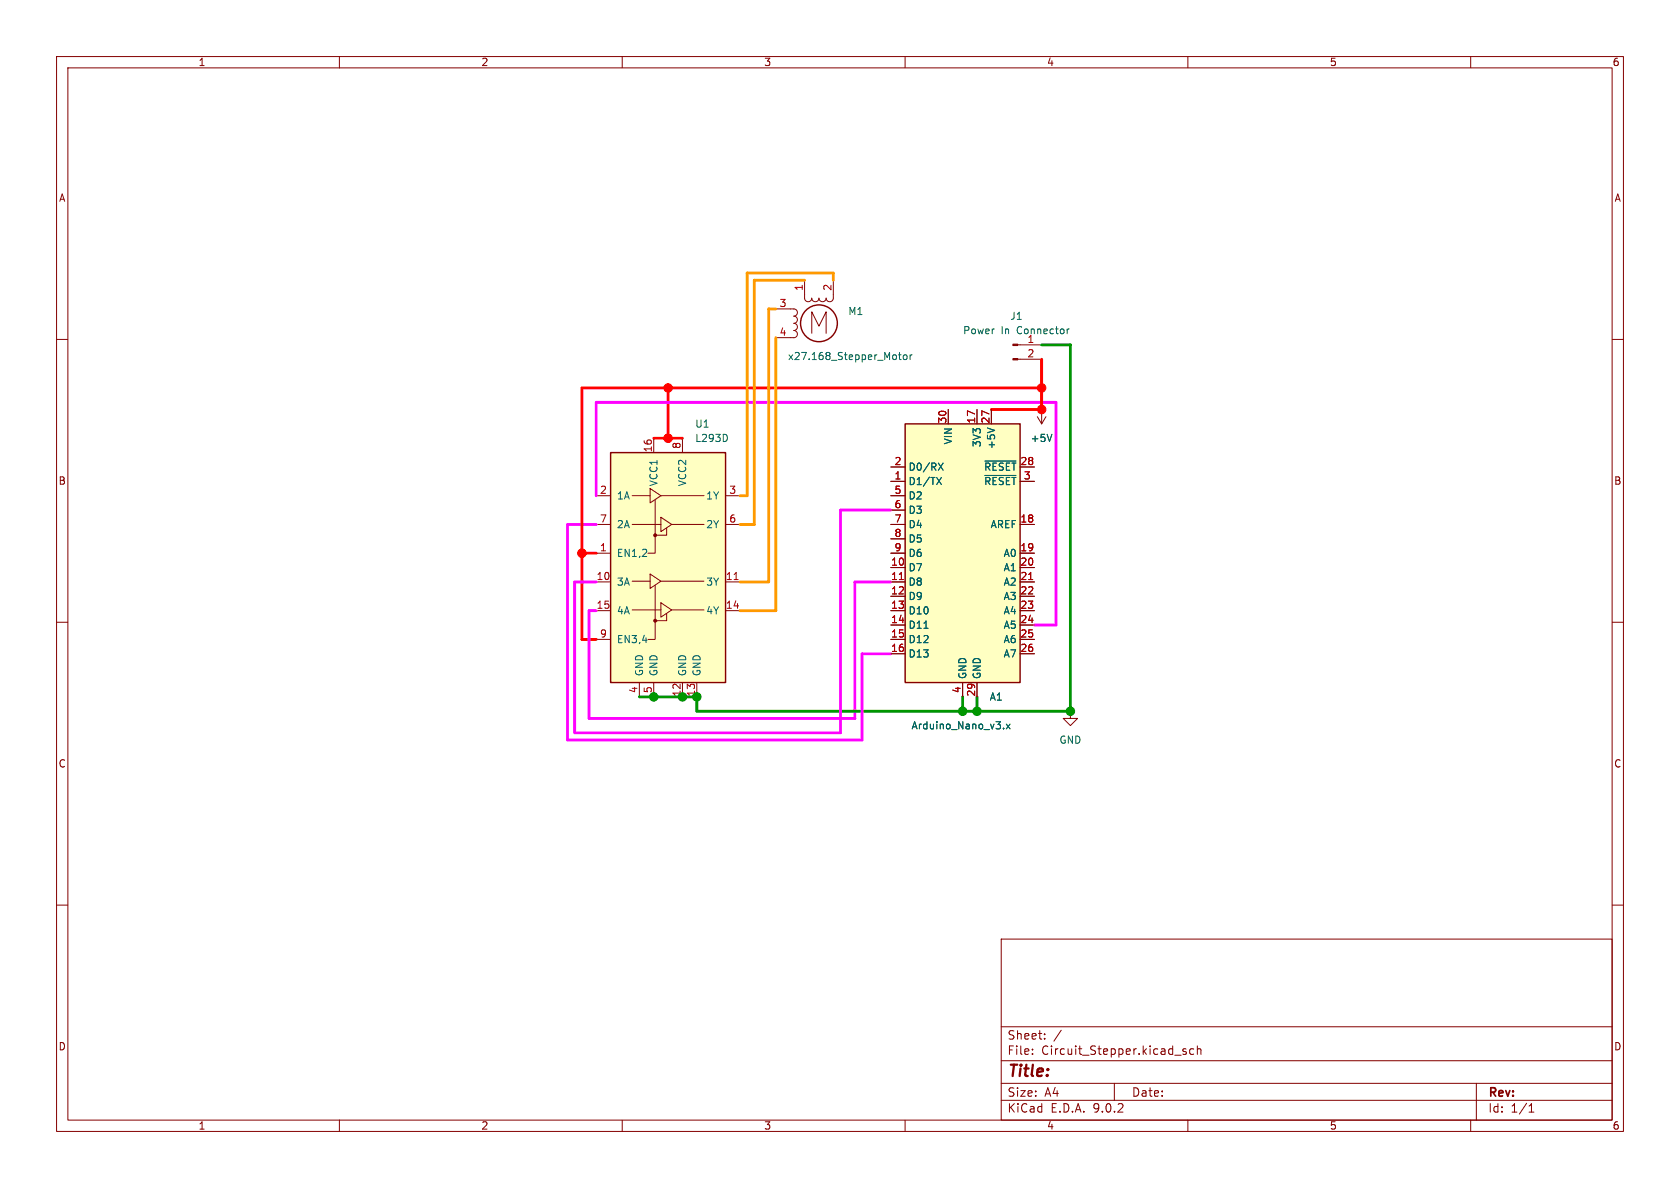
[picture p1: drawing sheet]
<svg xmlns="http://www.w3.org/2000/svg" width="297mm" height="210mm" viewBox="0 0 297 210" stroke-linecap="round" stroke-linejoin="round" font-family="sans-serif">
<g fill="none" stroke="#840000" stroke-width=".18">
<path d="M10 10h277v190h-277zM12 12h273v186h-273zM60 10v2M110 10v2M160 10v2M210 10v2M260 10v2M10 60h2M285 60h2M10 110h2M285 110h2M10 160h2"/>
<path d="M177 166h108v32h-108zM285 160h2M60 198v2M110 198v2M160 198v2M177 194.5h108M177 191.5h108M177 187.5h108M177 181.5h108M182.5 186.3v.1M182.5 185.5v.1M184.7 183.6v.1"/>
<path d="M184.7 182.8v.1M187.6 182.1l-1.3 2M197 191.5v3M209.7 185.5l-.4-.1-.2 .2 .1 .2 .5 .2v.3h-.6M210 198v2M211 185.5l-.4-.1-.3 .3v.4l.2 .2h.5M211.7 185.5l.2-.1 .3 .1 .1 .9M211.7 184.9v1.5M260 198v2M261 191.5v6.5M270.3 196.6h.9M270.3 195.5l.4-.4v1.5"/>
</g>
<path d="M107.9 80h20.4v40.7h-20.4z" fill="#ffffc2"/>
<g fill="none" stroke="#840000" stroke-width=".25">
<path d="M107.9 80h20.4v40.7h-20.4z"/>
<circle cx="144.8" cy="57.1" r="3.3"/>
</g>
<g fill="none" stroke="#840000" stroke-width=".18">
<path d="M137.2 54.6h3.1a.64 .64 0 0 1 .7 .6 .64 .64 0 0 1-.7 .7M140.3 55.9a.64 .64 0 0 1 .7 .6 .64 .64 0 0 1-.7 .7 .63 .63 0 0 1 .7 .6 .63 .63 0 0 1-.7 .6 .63 .63 0 0 1 .7 .7 .63 .63 0 0 1-.7 .6h-3.1M142.2 49.5v3.2a.64 .64 0 0 0 .7 .6 .64 .64 0 0 0 .6-.6 .64 .64 0 0 0 .6 .6 .64 .64 0 0 0 .7-.6 .64 .64 0 0 0 .6 .6 .64 .64 0 0 0 .6-.6 .64 .64 0 0 0 .7 .6 .64 .64 0 0 0 .6-.6v-3.2M143.5 58.9v-3.8l1.3 2.6 1.2-2.6v3.8M115.6 77.5v2.5M120.6 77.5v2.5M105.4 87.6h2.5M105.4 92.7h2.5M105.4 97.8h2.5M111.8 87.6h3.1M111.8 92.7h5M114.9 86.4l1.9 1.2-1.9 1.3z"/>
<path d="M115.8 88.4v9.4h-1.2M116.8 91.4l1.9 1.3-1.9 1.3zM116.8 87.6h7.7M117.9 93.3v1.3h-2.1M118.7 92.7h5.8M128.3 87.6h2.5M128.3 92.7h2.5M105.4 102.9h2.5M105.4 108h2.5M105.4 113h2.5M111.8 102.7h3.1M111.8 107.8h5"/>
<path d="M114.9 101.5l1.9 1.2-1.9 1.3zM115.8 103.5v9.5h-1.2M116.8 106.6l1.9 1.2-1.9 1.3zM116.8 102.7h7.7M117.9 108.5v1.2h-2.1M118.7 107.8h5.8M128.3 102.9h2.5M128.3 108h2.5M113 120.7v2.5M115.6 120.7v2.5M120.6 120.7v2.5M123.2 120.7v2.5"/>
<path d="M189.2 125.7v1.3h1.3l-1.3 1.3-1.2-1.3h1.2M189.2 125.7h.1"/>
</g>
<g fill="#840000" stroke="#840000" stroke-width=".18">
<circle cx="115.8" cy="94.6" r=".25"/>
<circle cx="115.8" cy="109.7" r=".25"/>
</g>
<path d="M129.8 102.5h.7" fill="none" stroke="#a90000" stroke-width=".18"/>
<path d="M128.5 77.1v.6M158.8 62.7h.5M159 62.3v1.1l.3 .2M159.8 62.8l.3-.1 .2 .3v.3l-.2 .3-.3-.1-.1-.2zM160.9 62.7v.9M161.3 62.7l-.4 .3" fill="none" stroke="#006464" stroke-width=".18"/>
<path d="M160 74.9h20.3v45.8h-20.3z" fill="#ffffc2"/>
<path d="M160 74.9h20.3v45.8h-20.3z" fill="none" stroke="#840000" stroke-width=".25"/>
<g fill="none" stroke="#840000" stroke-width=".18">
<path d="M167.6 72.4v2.5M172.7 72.4v2.5M175.3 72.4v2.5M179.9 61h4.2M179.9 63.5h4.2M183.4 73.7l.7 1.2M184.1 72.4h.1M184.1 72.4v2.5M184.9 73.7l-.8 1.2M157.5 82.6h2.5M157.5 85.1h2.5M157.5 87.6h2.5"/>
<path d="M157.5 90.2h2.5M157.5 92.7h2.5M157.5 95.3h2.5M157.5 97.8h2.5M180.3 82.6h2.6M180.3 85.1h2.6M180.3 92.7h2.6M180.3 97.8h2.6M157.5 100.3h2.5M157.5 102.9h2.5M157.5 105.4h2.5M157.5 108h2.5"/>
<path d="M157.5 110.5h2.5M157.5 113h2.5M157.5 115.6h2.5M180.3 100.3h2.6M180.3 102.9h2.6M180.3 105.4h2.6M180.3 108h2.6M180.3 110.5h2.6M180.3 113h2.6M180.3 115.6h2.6M170.2 120.7v2.5M172.7 120.7v2.5"/>
</g>
<g fill="none" stroke="#006464" stroke-width=".18">
<path d="M189 58.2l-.3 .2M174.6 75.7l1.2 .4M186 76.8l-.5 1.2M165.6 84.4l.8 1.3M165.9 81.9l.8 1.2M166.4 84.4l-.8 1.3M166.7 81.9l-.8 1.2M174.1 81.5h5.5M174.1 84h5.5M163.3 111.1h.8M177.4 128.7v.1M177.9 128l.7 .8"/>
<path d="M178.6 128l-.7 .8"/>
</g>
<path d="M159 102.5h.7M181.9 102.5h.7" fill="none" stroke="#a90000" stroke-width=".18"/>
<g fill="#840000" stroke="#840000" stroke-width=".18">
<path d="M179.1 60.8h.8v.3h-.8z"/>
<path d="M179.1 63.4h.8v.2h-.8z"/>
</g>
<path d="M105.4 92.7h-5.1v38.1h52.1v-15.2h5.1M105.4 87.6v-16.5h81.3v39.4h-3.8M157.5 90.2h-8.9v39.3h-47v-26.6h3.8M157.5 102.9h-6.4v24.1h-47v-19h1.3" fill="none" stroke="#f0f" stroke-width=".5"/>
<path d="M137.2 59.7v48.3h-6.4M137.2 54.6h-1.3v48.3h-5.1M142.2 49.5h-8.9v43.2h-2.5M147.3 49.5v-1.2h-15.2v39.3h-1.3" fill="none" stroke="#f90" stroke-width=".5"/>
<path d="M115.6 77.5h5M118.1 68.6v8.9M184.1 68.6h-81.2v44.4h2.5M184.1 63.5v8.9h-8.8M102.9 97.8h2.5" fill="none" stroke="#f00" stroke-width=".5"/>
<path d="M184.1 61h5.1v64.7h-66v-2.5h-10.2M170.2 123.2v2.5M172.7 123.2v2.5" fill="none" stroke="#009600" stroke-width=".5"/>
<g fill="#f00" stroke="#f00" stroke-width=".18">
<circle cx="118.1" cy="77.5" r=".75"/>
<circle cx="102.9" cy="97.8" r=".75"/>
<circle cx="118.1" cy="68.6" r=".75"/>
<circle cx="184.1" cy="68.6" r=".75"/>
<circle cx="184.1" cy="72.4" r=".75"/>
</g>
<g fill="#009600" stroke="#009600" stroke-width=".18">
<circle cx="123.2" cy="123.2" r=".75"/>
<circle cx="115.6" cy="123.2" r=".75"/>
<circle cx="120.6" cy="123.2" r=".75"/>
<circle cx="172.7" cy="125.7" r=".75"/>
<circle cx="170.2" cy="125.7" r=".75"/>
<circle cx="189.2" cy="125.7" r=".75"/>
</g>
<text font-size="2.8" fill="#840000" x="178" y="190.9">Title:</text>
<g font-size="2.1" fill="#840000">
<text x="178" y="184">Sheet:</text>
<text x="178" y="186.7">File:</text>
<text x="184.1" y="186.7">Circuit_Stepper.kicad_sch</text>
<text x="178" y="196.9">KiCad</text>
<text x="178" y="194.1">Size:</text>
<text x="184.7" y="194.1">A4</text>
<text x="185.7" y="196.9">E.D.A.</text>
<text x="193.3" y="196.9">9.0.2</text>
<text x="200" y="194.1">Date:</text>
<text x="263" y="194.3">Rev:</text>
<text x="263" y="196.9">Id:</text>
<text x="267.1" y="196.9">1/1</text>
</g>
<g font-size="1.8" fill="#840000">
<text x="35" y="11.9">1</text>
<text x="85" y="11.9">2</text>
<text x="135" y="11.9">3</text>
<text x="185" y="11.9">4</text>
<text x="235" y="11.9">5</text>
<text x="285" y="11.9">6</text>
<text x="10.3" y="35.9">A</text>
<text x="285.3" y="35.9">A</text>
<text x="10.3" y="85.9">B</text>
<text x="285.3" y="85.9">B</text>
<text x="10.3" y="135.9">C</text>
<text x="285.3" y="135.9">C</text>
<text x="10.3" y="185.9">D</text>
<text x="285.3" y="185.9">D</text>
<text x="35" y="199.9">1</text>
<text x="85" y="199.9">2</text>
<text x="135" y="199.9">3</text>
<text x="185" y="199.9">4</text>
<text x="235" y="199.9">5</text>
<text x="285" y="199.9">6</text>
</g>
<g font-size="1.8" fill="#a90000">
<text x="142" y="51.5" transform="rotate(-90 142 51.5)">1</text>
<text x="147.1" y="51.5" transform="rotate(-90 147.1 51.5)">2</text>
<text x="137.7" y="54.4">3</text>
<text x="137.7" y="59.4">4</text>
<text x="181.5" y="63.2">2</text>
<text x="167.4" y="75" transform="rotate(-90 167.4 75)">30</text>
<text x="172.5" y="75" transform="rotate(-90 172.5 75)">17</text>
<text x="175" y="75" transform="rotate(-90 175 75)">27</text>
<text x="115.3" y="80.1" transform="rotate(-90 115.3 80.1)">16</text>
<text x="120.4" y="79.4" transform="rotate(-90 120.4 79.4)">8</text>
<text x="158" y="82.3">2</text>
<text x="180.3" y="82.3">28</text>
<text x="106" y="87.4">2</text>
<text x="128.8" y="87.4">3</text>
<text x="158" y="84.8">1</text>
<text x="158" y="87.4">5</text>
<text x="158" y="89.9">6</text>
<text x="180.9" y="84.8">3</text>
<text x="106" y="92.5">7</text>
<text x="128.8" y="92.5">6</text>
<text x="158" y="92.5">7</text>
<text x="158" y="95">8</text>
<text x="180.3" y="92.5">18</text>
<text x="106" y="97.5">1</text>
<text x="157.4" y="100.1">10</text>
<text x="158" y="97.5">9</text>
<text x="180.3" y="97.5">19</text>
<text x="180.3" y="100.1">20</text>
<text x="105.4" y="102.6">10</text>
<text x="105.4" y="107.7">15</text>
<text x="128.2" y="102.6">11</text>
<text x="128.2" y="107.7">14</text>
<text x="157.4" y="102.6">11</text>
<text x="157.4" y="105.2">12</text>
<text x="157.4" y="107.7">13</text>
<text x="180.3" y="102.6">21</text>
<text x="180.3" y="105.2">22</text>
<text x="180.3" y="107.7">23</text>
<text x="106" y="112.8">9</text>
<text x="157.4" y="110.2">14</text>
<text x="157.4" y="112.8">15</text>
<text x="180.3" y="110.2">24</text>
<text x="180.3" y="112.8">25</text>
<text x="157.4" y="115.3">16</text>
<text x="180.3" y="115.3">26</text>
<text x="112.8" y="122.6" transform="rotate(-90 112.8 122.6)">4</text>
<text x="115.3" y="122.6" transform="rotate(-90 115.3 122.6)">5</text>
<text x="120.4" y="123.2" transform="rotate(-90 120.4 123.2)">12</text>
<text x="122.9" y="123.2" transform="rotate(-90 122.9 123.2)">13</text>
<text x="169.9" y="122.6" transform="rotate(-90 169.9 122.6)">4</text>
<text x="172.5" y="123.2" transform="rotate(-90 172.5 123.2)">29</text>
</g>
<g font-size="1.8" fill="#006464">
<text x="149.9" y="55.9">M1</text>
<text x="170.2" y="59.3">Power</text>
<text x="177" y="59.3">In</text>
<text x="178.5" y="56.7">J1</text>
<text x="179.9" y="59.3">Connector</text>
<text x="139.2" y="63.9">x27.168_Stepper_Motor</text>
<text x="181.5" y="60.7">1</text>
<text x="122.8" y="75.8">U1</text>
<text x="122.8" y="78.3">L293D</text>
<text x="160.5" y="83.4">D0/RX</text>
<text x="168.5" y="78.7" transform="rotate(-90 168.5 78.7)">VIN</text>
<text x="173.6" y="79.1" transform="rotate(-90 173.6 79.1)">3V3</text>
<text x="173.9" y="83.4">~{RESET}</text>
<text x="176.1" y="79.5" transform="rotate(-90 176.1 79.5)">+5V</text>
<text x="182.1" y="78.3">+5V</text>
<text x="109" y="88.5">1A</text>
<text x="116.4" y="86.1" transform="rotate(-90 116.4 86.1)">VCC1</text>
<text x="121.5" y="86.1" transform="rotate(-90 121.5 86.1)">VCC2</text>
<text x="124.8" y="88.5">1Y</text>
<text x="160.5" y="86">D1/TX</text>
<text x="160.5" y="88.5">D2</text>
<text x="173.9" y="86">~{RESET}</text>
<text x="109" y="93.6">2A</text>
<text x="124.8" y="93.6">2Y</text>
<text x="160.5" y="91">D3</text>
<text x="160.5" y="93.6">D4</text>
<text x="175" y="93.6">AREF</text>
<text x="109" y="98.7">EN1,2</text>
<text x="160.5" y="96.1">D5</text>
<text x="160.5" y="98.7">D6</text>
<text x="160.5" y="101.2">D7</text>
<text x="177.3" y="98.7">A0</text>
<text x="177.3" y="101.2">A1</text>
<text x="109" y="103.7">3A</text>
<text x="124.8" y="103.7">3Y</text>
<text x="160.5" y="103.7">D8</text>
<text x="160.5" y="106.3">D9</text>
<text x="177.3" y="103.7">A2</text>
<text x="177.3" y="106.3">A3</text>
<text x="109" y="108.8">4A</text>
<text x="109" y="113.9">EN3,4</text>
<text x="124.8" y="108.8">4Y</text>
<text x="160.5" y="108.8">D10</text>
<text x="160.5" y="111.4">D11</text>
<text x="160.5" y="113.9">D12</text>
<text x="177.3" y="108.8">A4</text>
<text x="177.3" y="111.4">A5</text>
<text x="177.3" y="113.9">A6</text>
<text x="113.9" y="119.6" transform="rotate(-90 113.9 119.6)">GND</text>
<text x="116.4" y="119.6" transform="rotate(-90 116.4 119.6)">GND</text>
<text x="121.5" y="119.6" transform="rotate(-90 121.5 119.6)">GND</text>
<text x="124.1" y="119.6" transform="rotate(-90 124.1 119.6)">GND</text>
<text x="160.5" y="116.4">D13</text>
<text x="177.3" y="116.4">A7</text>
<text x="171" y="120.1" transform="rotate(-90 171 120.1)">GND</text>
<text x="173.6" y="120.1" transform="rotate(-90 173.6 120.1)">GND</text>
<text x="174.9" y="124.1">A1</text>
<text x="161" y="129.1">Arduino_Nano_v3.x</text>
<text x="187.2" y="131.7">GND</text>
</g>
</svg>
